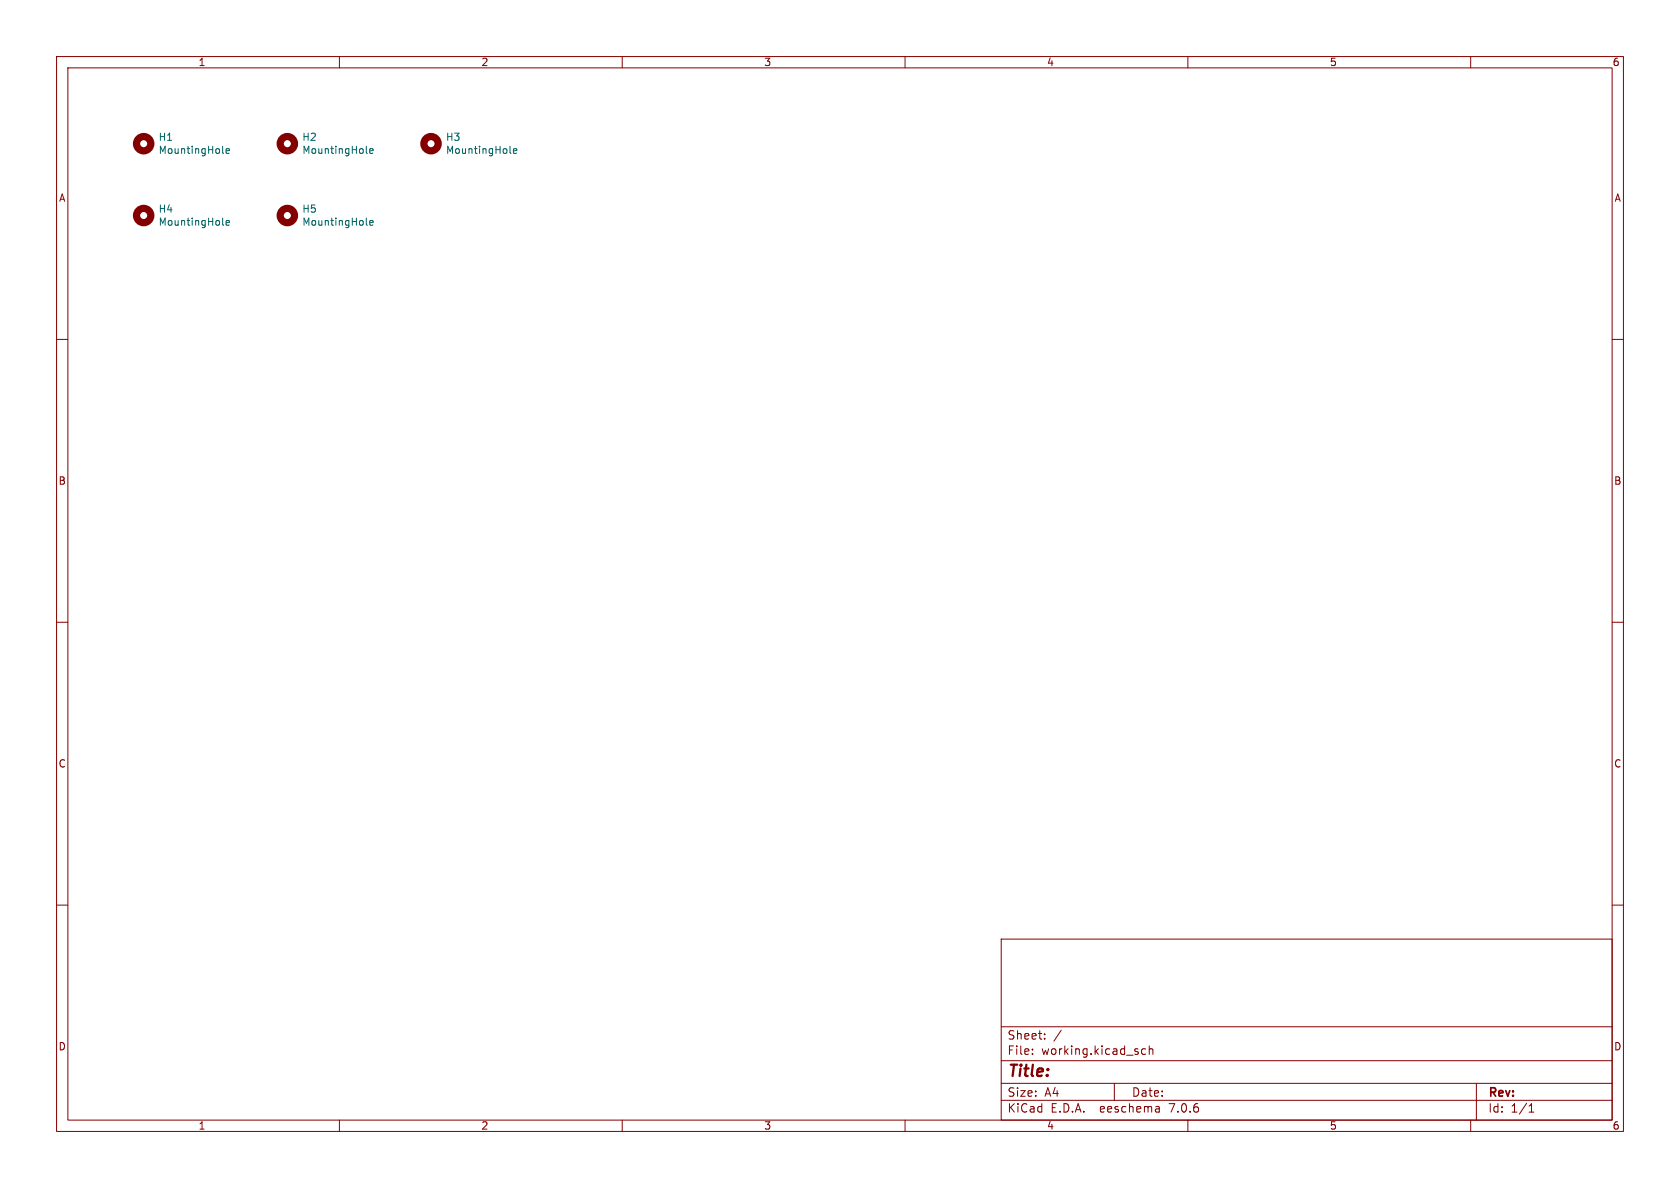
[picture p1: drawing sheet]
<svg xmlns="http://www.w3.org/2000/svg" width="297mm" height="210mm" viewBox="0 0 297 210" stroke-linecap="round" stroke-linejoin="round" font-family="sans-serif">
<g fill="none" stroke="#840000" stroke-width=".18">
<path d="M10 10h277v190h-277zM12 12h273v186h-273zM60 10v2M110 10v2M160 10v2M210 10v2M260 10v2M10 60h2M285 60h2M10 110h2M285 110h2M10 160h2"/>
<path d="M285 160h2M177 166h108v32h-108zM60 198v2M110 198v2M160 198v2M177 194.5h108M177 191.5h108M177 187.5h108M177 181.5h108M182.5 186.3v.1M182.5 185.5v.1M184.7 183.6v.1"/>
<path d="M184.7 182.8v.1M187.6 182.1l-1.3 2M197 191.5v3M202.5 185.5l-.4-.1-.3 .3v.4l.2 .2h.5M203.2 185.5l.2-.1 .3 .1 .1 .9M203.2 184.9v1.5M204.9 195.7l.1 .9M205 196.5l-.2 .1M205 196h-.2M210 198v2M260 198v2M261 191.5v6.5"/>
<path d="M270.3 196.6h.9M270.3 195.5l.4-.4v1.5"/>
</g>
<g fill="none" stroke="#840000" stroke-width="1.3">
<circle cx="25.4" cy="25.4" r="1.27"/>
<circle cx="25.4" cy="38.1" r="1.27"/>
<circle cx="50.8" cy="25.4" r="1.27"/>
<circle cx="50.8" cy="38.1" r="1.27"/>
<circle cx="76.2" cy="25.4" r="1.27"/>
</g>
<path d="M39.4 26.9l.1 .2M39.4 39.6l.1 .2M40 26.7l.6-.1-.1-.3h-.4l-.1 .2v.6h.5M40 39.4l.6-.1-.1-.3h-.4l-.1 .2v.6h.5M64.8 26.9l.1 .2M64.8 39.6l.1 .2M65.4 26.7l.6-.1-.1-.3h-.4l-.1 .2v.6h.5M65.4 39.4l.6-.1-.1-.3h-.4l-.1 .2v.6h.5M90.2 26.9l.1 .2M90.8 26.7l.6-.1-.1-.3h-.4l-.1 .2v.6h.5" fill="none" stroke="#006464" stroke-width=".18"/>
<text font-size="2.8" fill="#840000" x="178" y="190.9">Title:</text>
<g font-size="2.1" fill="#840000">
<text x="178" y="184">Sheet:</text>
<text x="178" y="186.7">File:</text>
<text x="184.1" y="186.7">working.kicad_sch</text>
<text x="178" y="196.9">KiCad</text>
<text x="178" y="194.1">Size:</text>
<text x="184.7" y="194.1">A4</text>
<text x="185.7" y="196.9">E.D.A.</text>
<text x="194.6" y="196.9">eeschema</text>
<text x="200" y="194.1">Date:</text>
<text x="207" y="196.9">7.0.6</text>
<text x="263" y="194.3">Rev:</text>
<text x="263" y="196.9">Id:</text>
<text x="267.1" y="196.9">1/1</text>
</g>
<g font-size="1.8" fill="#840000">
<text x="35" y="11.9">1</text>
<text x="85" y="11.9">2</text>
<text x="135" y="11.9">3</text>
<text x="185" y="11.9">4</text>
<text x="235" y="11.9">5</text>
<text x="285" y="11.9">6</text>
<text x="10.3" y="35.9">A</text>
<text x="285.3" y="35.9">A</text>
<text x="10.3" y="85.9">B</text>
<text x="285.3" y="85.9">B</text>
<text x="10.3" y="135.9">C</text>
<text x="285.3" y="135.9">C</text>
<text x="10.3" y="185.9">D</text>
<text x="285.3" y="185.9">D</text>
<text x="35" y="199.9">1</text>
<text x="85" y="199.9">2</text>
<text x="135" y="199.9">3</text>
<text x="185" y="199.9">4</text>
<text x="235" y="199.9">5</text>
<text x="285" y="199.9">6</text>
</g>
<g font-size="1.8" fill="#006464">
<text x="27.9" y="25.1">H1</text>
<text x="27.9" y="27.4">MountingHole</text>
<text x="53.3" y="25.1">H2</text>
<text x="53.3" y="27.4">MountingHole</text>
<text x="78.7" y="25.1">H3</text>
<text x="78.7" y="27.4">MountingHole</text>
<text x="27.9" y="37.8">H4</text>
<text x="27.9" y="40.1">MountingHole</text>
<text x="53.3" y="37.8">H5</text>
<text x="53.3" y="40.1">MountingHole</text>
</g>
</svg>
